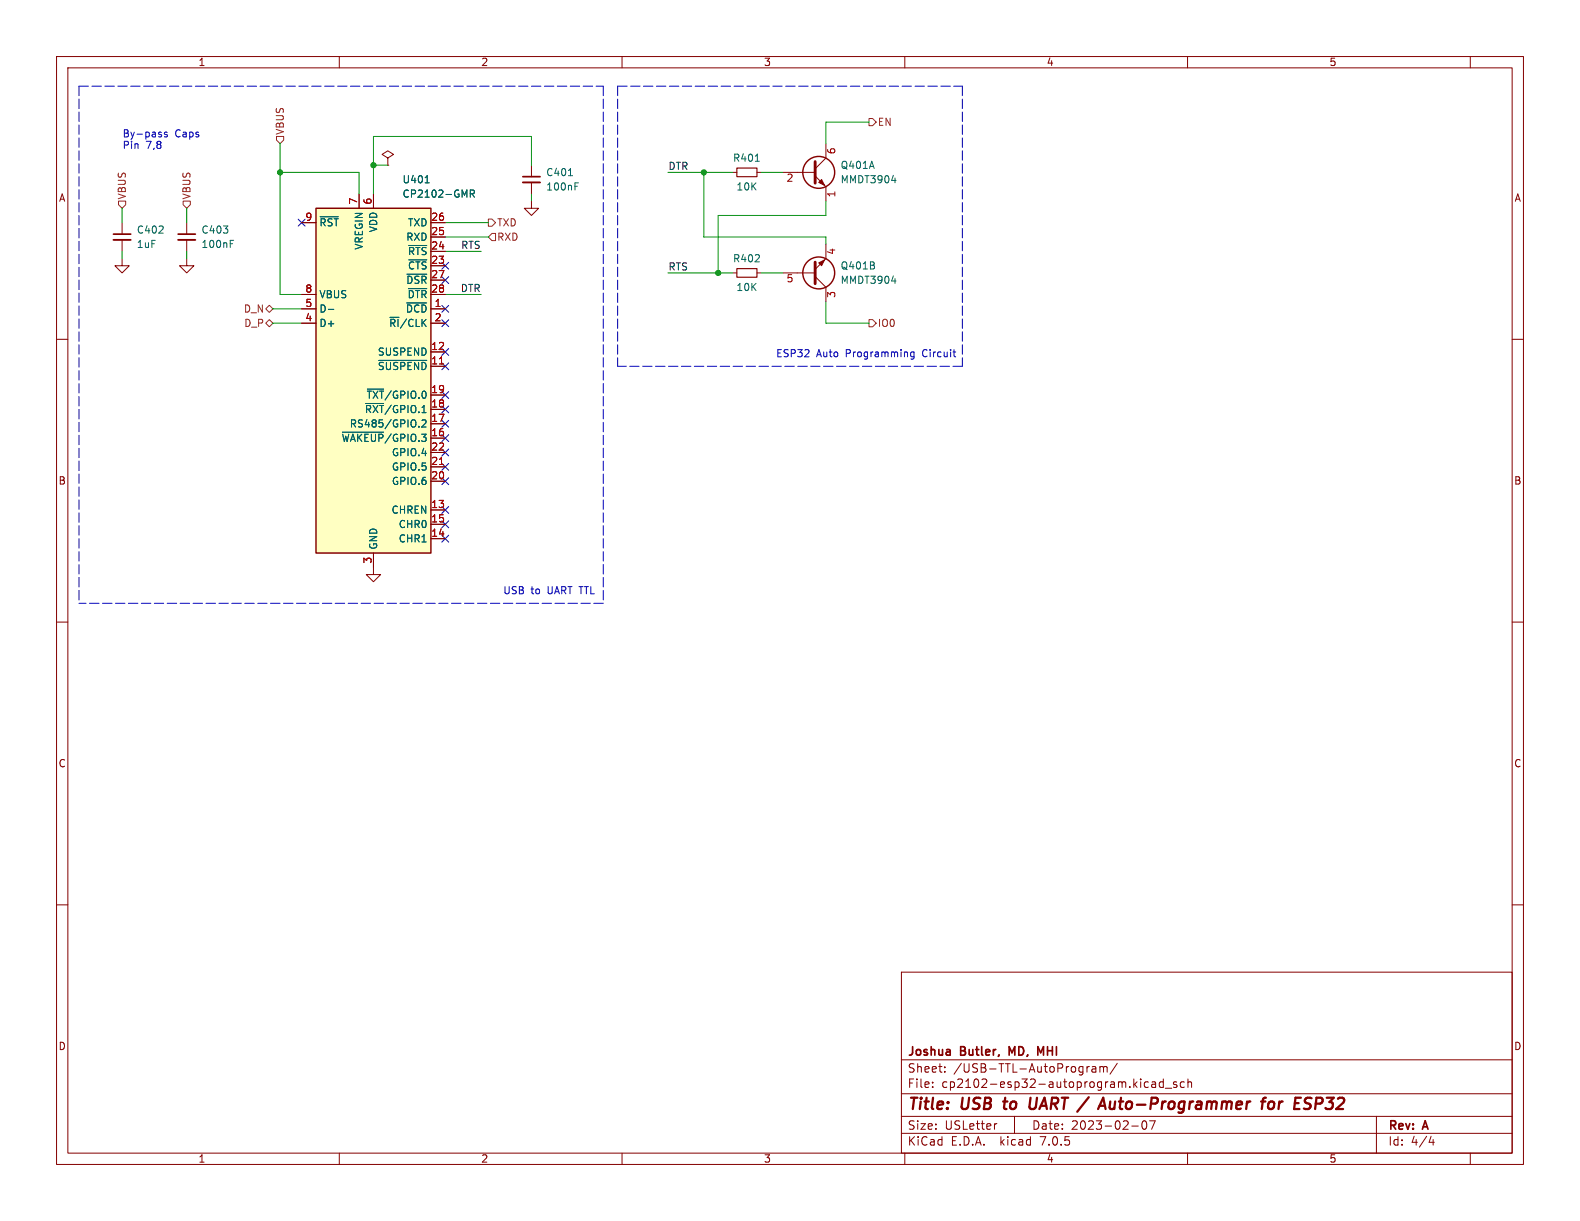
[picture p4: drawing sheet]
<svg xmlns="http://www.w3.org/2000/svg" width="279mm" height="216mm" viewBox="0 0 279 216" stroke-linecap="round" stroke-linejoin="round" font-family="sans-serif">
<g fill="none" stroke="#840000" stroke-width=".18">
<path d="M10 10h259.4v195.9h-259.4zM12 12h255.4v191.9h-255.4zM60 10v2M110 10v2M160 10v2M210 10v2M260 10v2M21.6 39.4v2M33 39.4v2M53.3 39.4h2.6M63.5 34.3v2.5M66 34.3v2.5"/>
<path d="M68.6 27.9l1-.6-1-.6-1 .6 1 .6v1.3M68.6 29.2h.1M76.2 39.4h2.5M94 35.6v1.2h1.2l-1.2 1.3-1.3-1.3h1.3M94 29.2v2M94 32.3v2M129.5 30.5h.8M133.9 30.5h.7M138.4 30.5h5.7M144.1 31.1l1.9 1.9v2.6M146 25.4v2.5l-1.9 1.9M10 60h2"/>
<path d="M21.6 45.7v1.3h1.3l-1.3 1.3-1.3-1.3h1.3M21.6 42.4v2.1M33 45.7v1.3h1.3l-1.3 1.3-1.3-1.3h1.3M33 42.4v2.1M53.3 54.6h2.6M53.3 57.2h2.6M53.3 52.1h2.6M76.2 54.6h2.5M76.2 57.2h2.5M76.2 47h2.5M76.2 44.5h2.5M76.2 41.9h2.5"/>
<path d="M76.2 49.5h2.5M76.2 52.1h2.5M129.5 48.3h.8M133.9 48.3h.7M138.4 48.3h5.7M144.1 48.9l1.9 1.9v2.5M146 43.2v2.5l-1.9 1.9M267.4 60h2M76.2 64.8h2.5M76.2 62.2h2.5M76.2 77.5h2.5M76.2 74.9h2.5"/>
<path d="M76.2 72.4h2.5M76.2 69.9h2.5M66 97.8v3.8h1.3l-1.3 1.3-1.2-1.3h1.2M76.2 90.2h2.5M76.2 95.3h2.5M76.2 92.7h2.5M76.2 85.1h2.5M76.2 82.6h2.5M76.2 80h2.5M10 110h2M267.4 110h2M10 160h2"/>
<path d="M267.4 160h2M159.4 171.9h108v32h-108zM159.4 197.4h108M159.4 193.4h108M159.4 187.4h108M164.9 192.1v.2M164.9 191.4v.1M167.1 189.4v.2M167.1 188.7v.1M176.3 198.7l-.4 .1M179.4 197.4v3M192.2 188.6v1"/>
<path d="M192.6 188.6l-.2 .1-.2 .2M193.1 188.7h.6l.1 .9M193.8 188.9l-.5 .1a.29 .29 0 0 0-.2 .3 .29 .29 0 0 0 .2 .3l.5-.1M194.5 188.7l.4-.1 .2 .2M194.5 188.6v1M195.1 188.8l.3-.2 .3 .1 .1 .9M195.1 188.8v.8M197.6 188l-1.3 1.9M200.1 199.1h1.2M202.1 198.3a1 1 0 0 0 .2 1.4 .81 .81 0 0 0 .6-.6 .81 .81 0 0 0-.3-.8M202.6 191.3l.5 .1M203.1 192.2l-.5 .1"/>
<path d="M203.7 191.4h.6l.1 .9M204.3 198.2l-.7 1.5M204.4 191.6l-.5 .1a.29 .29 0 0 0-.3 .3 .29 .29 0 0 0 .3 .3l.5-.1M205.7 191.4l-.4-.1-.3 .3v.4l.1 .2h.6M205.7 190.8v1.5M206.1 192.4h1.1M208.1 191.4l-.4-.1-.2 .2 .1 .2 .5 .2v.3h-.6M209.4 191.4l-.4-.1-.3 .3v.4l.2 .2h.5M210.1 191.4l.2-.1 .3 .1 .1 .9M210.1 190.8v1.5M243.4 197.4v6.5M60 203.9v2"/>
<path d="M110 203.9v2M159.4 200.4h108M160 203.9v2M210 203.9v2M253.1 200.9l-.4 1.1h.9M253.4 201.5v1M260 203.9v2"/>
</g>
<path d="M182.2 194.1l-.2 1.6 .2 .3 .5 .1M194.2 196.1l.9-2 .4 2M194.4 195.5h1M223 194.8h.8M223.9 194.1l-.4 .1-.2 .2-.2 1.7M225.3 195a.57 .57 0 0 0-1 .2v.7a.57 .57 0 0 0 1-.2M230.9 195l.7 .2M231.6 195.9l-.3 .2h-.5M231.7 194.1h-.5l-.3 .2" fill="none" stroke="#840000" stroke-width=".4"/>
<path d="M92.5 31.2h3M20.1 41.4h3M31.5 41.4h3M184 186.1l-.5-1v1.5" fill="none" stroke="#840000" stroke-width=".3"/>
<path d="M144.1 28.6v3.8M144.1 46.4v3.8" fill="none" stroke="#840000" stroke-width=".51"/>
<g fill="#840000" stroke="#840000" stroke-width=".18">
<path d="M144.8 32.3l.5-.5 .5 1z"/>
<path d="M144.8 46.5l1-.5-.5 1z"/>
</g>
<g fill="none" stroke="#840000" stroke-width=".25">
<path d="M55.9 36.8h20.3v61h-20.3z"/>
<circle cx="144.8" cy="30.5" r="2.82"/>
<circle cx="144.8" cy="48.3" r="2.82"/>
</g>
<g fill="none" stroke="#006464" stroke-width=".18">
<path d="M56.6 38.3h3.2M75.2 32.3h.7M83.2 34.3l.6-.1 .1-.2-.1-.3-.6-.1v1.3M83.5 34.3l.4 .6M100.5 31.1h.7M101.7 32.3h.6M133.6 28.5h.7M157.7 31.9h.8M40.7 42.5h.6M58.1 54.7h.9M71.9 53.6h3.6M72 48.5h3.5"/>
<path d="M72.2 51h3.3M72.3 45.9h3.2M72.3 43.4h3.2M157.7 49.7h.8M60.5 76.4h7.3M64.7 71.3h3.1M65 68.8h2.8M66.9 63.7h8.6M74.6 74.4l.5-.2 .2 .4-.7 .9h.7"/>
</g>
<path d="M130.3 29.7h3.6v1.5h-3.6zM130.3 47.5h3.6v1.5h-3.6z" fill="none" stroke="#840000" stroke-width=".2"/>
<path d="M55.9 36.8h20.3v61h-20.3z" fill="#ffffc2" stroke="#ffffc2" stroke-width=".18"/>
<path d="M77.7 64.4h.7M77.7 82.1h.7" fill="none" stroke="#a90000" stroke-width=".18"/>
<path d="M92.5 32.3h3M20.1 42.4h3M31.5 42.4h3" fill="none" stroke="#840000" stroke-width=".33"/>
<path d="M21 35.6h1.2v.6l-.6 .6-.6-.6zM32.4 35.6h1.3v.6l-.7 .6-.6-.6zM48.9 24.1h1.3v.7l-.7 .6-.6-.6zM86.4 38.7h.6l.6 .7-.6 .6h-.6zM153.7 21h.6l.6 .6-.6 .6h-.6zM47 57.2l.6-.7 .7 .7-.7 .6zM47 54.6l.6-.6 .7 .6-.7 .6zM87 41.3h.6v1.2h-.6l-.6-.6zM153.7 56.5h.6l.6 .7-.6 .6h-.6z" fill="none" stroke="#725600" stroke-width=".18"/>
<path d="M28.5 23.8v.4M29.6 23.4h-.4l-.1 .1v.2l.5 .1v.4h-.5M161.6 62.2v1.1l-.2 .2-.3-.1M161.6 62.3l-.3-.1-.3 .3 .1 .5h.5M168.5 62.2h.5M168.8 63l.2 .1" fill="none" stroke="#0000c2" stroke-width=".18"/>
<path d="M14 15.2h92.7M14 15.2v91.5M106.7 15.2v91.5M109.2 15.2v49.6M109.2 15.2h61M170.2 15.2v49.6M170.2 64.8h-61M106.7 106.7h-92.7" fill="none" stroke="#0000c2" stroke-width=".18" stroke-dasharray="1.7 .6"/>
<g fill="none" stroke="#009600" stroke-width=".18">
<path d="M21.6 36.8v2.6M33 36.8v2.6M49.5 30.5h14v3.8M49.5 25.4v26.7h3.8M66 29.2h2.6M78.7 39.4h7.7M94 29.2v-5.1h-28v10.2M94 34.3v1.3M118.1 30.5h11.4M124.5 30.5v11.4h21.5v1.3M134.6 30.5h3.8M146 35.6v2.5h-19v10.2"/>
<path d="M153.7 21.6h-7.7v3.8M21.6 44.5v1.2M33 44.5v1.2M48.3 54.6h5M48.3 57.2h5M78.7 41.9h7.7M78.7 52.1h6.4M78.7 44.5h6.4M118.1 48.3h11.4M134.6 48.3h3.8M146 53.3v3.9h7.7"/>
</g>
<g fill="none" stroke="#000084" stroke-width=".18">
<path d="M52.7 38.8l1.2 1.2M53.9 38.8l-1.2 1.2M78.1 46.4l1.2 1.2M78.1 56.5l1.2 1.3M78.1 48.9l1.2 1.2M78.1 54l1.2 1.2M79.3 46.4l-1.2 1.2M79.3 56.5l-1.2 1.3M79.3 48.9l-1.2 1.2M79.3 54l-1.2 1.2M78.1 69.2l1.2 1.3M78.1 74.3l1.2 1.2"/>
<path d="M78.1 79.4l1.2 1.2M78.1 71.8l1.2 1.2M78.1 64.2l1.2 1.2M78.1 61.6l1.2 1.2M78.1 76.9l1.2 1.2M79.3 69.2l-1.2 1.3M79.3 74.3l-1.2 1.2M79.3 79.4l-1.2 1.2M79.3 71.8l-1.2 1.2M79.3 64.2l-1.2 1.2M79.3 61.6l-1.2 1.2M79.3 76.9l-1.2 1.2"/>
<path d="M78.1 81.9l1.2 1.3M78.1 89.6l1.2 1.2M78.1 94.6l1.2 1.3M78.1 84.5l1.2 1.2M78.1 92.1l1.2 1.2M79.3 81.9l-1.2 1.3M79.3 89.6l-1.2 1.2M79.3 94.6l-1.2 1.3M79.3 84.5l-1.2 1.2M79.3 92.1l-1.2 1.2"/>
</g>
<g fill="#009600" stroke="#009600" stroke-width=".18">
<circle cx="66" cy="29.2" r=".46"/>
<circle cx="49.5" cy="30.5" r=".46"/>
<circle cx="127" cy="48.3" r=".46"/>
<circle cx="124.5" cy="30.5" r=".46"/>
</g>
<g font-size="2.8" fill="#840000">
<text x="160.4" y="196.7">Title:</text>
<text x="169.9" y="196.7">USB</text>
<text x="178" y="196.7">to</text>
<text x="183.1" y="196.7">UART /</text>
<text x="196.7" y="196.7">Auto-Programmer</text>
<text x="226" y="196.7">for</text>
<text x="232.3" y="196.7">ESP32</text>
</g>
<g font-size="2.1" fill="#840000">
<text x="160.4" y="189.8">Sheet:</text>
<text x="160.4" y="187">Joshua</text>
<text x="168.6" y="189.8">/USB-TTL-AutoProgram/</text>
<text x="169.8" y="187">Butler,</text>
<text x="178.8" y="187">MD,</text>
<text x="184.3" y="187">MHI</text>
<text x="160.4" y="192.5">File:</text>
<text x="166.4" y="192.5">cp2102-esp32-autoprogram.kicad_sch</text>
<text x="160.4" y="202.7">KiCad</text>
<text x="160.4" y="199.9">Size:</text>
<text x="167" y="199.9">USLetter</text>
<text x="168.1" y="202.7">E.D.A.</text>
<text x="176.8" y="202.7">kicad</text>
<text x="182.4" y="199.9">Date:</text>
<text x="183.9" y="202.7">7.0.5</text>
<text x="189.3" y="199.9">2023-02-07</text>
<text x="245.4" y="200.1">Rev:</text>
<text x="245.4" y="202.7">Id:</text>
<text x="249.4" y="202.7">4/4</text>
<text x="251.6" y="200.1">A</text>
</g>
<g font-size="1.8" fill="#840000">
<text x="35" y="11.8">1</text>
<text x="85" y="11.8">2</text>
<text x="135" y="11.8">3</text>
<text x="185" y="11.8">4</text>
<text x="235" y="11.8">5</text>
<text x="10.4" y="35.8">A</text>
<text x="267.8" y="35.8">A</text>
<text x="10.3" y="85.8">B</text>
<text x="267.7" y="85.8">B</text>
<text x="10.3" y="135.8">C</text>
<text x="267.7" y="135.8">C</text>
<text x="10.3" y="185.8">D</text>
<text x="267.7" y="185.8">D</text>
<text x="35" y="205.7">1</text>
<text x="85" y="205.7">2</text>
<text x="135" y="205.7">3</text>
<text x="185" y="205.7">4</text>
<text x="235" y="205.7">5</text>
</g>
<g font-size="1.8" fill="#725600">
<text x="50.4" y="23.9" transform="rotate(-90 50.4 23.9)">VBUS</text>
<text x="155.1" y="22.4">EN</text>
<text x="22.4" y="35.4" transform="rotate(-90 22.4 35.4)">VBUS</text>
<text x="33.8" y="35.4" transform="rotate(-90 33.8 35.4)">VBUS</text>
<text x="87.8" y="40.2">TXD</text>
<text x="87.8" y="42.7">RXD</text>
<text x="43.1" y="55.4">D_N</text>
<text x="43.2" y="58">D_P</text>
<text x="155.1" y="58">IO0</text>
</g>
<g font-size="1.8" fill="#0000c2">
<text x="21.6" y="24.4">By-pass</text>
<text x="21.6" y="26.4">Pin</text>
<text x="25.7" y="26.4">7,8</text>
<text x="30.8" y="24.4">Caps</text>
<text x="137.2" y="63.3">ESP32</text>
<text x="144.3" y="63.3">Auto</text>
<text x="149.5" y="63.3">Programming</text>
<text x="163.2" y="63.3">Circuit</text>
<text x="88.9" y="105.2">USB</text>
<text x="93.8" y="105.2">to</text>
<text x="96.8" y="105.2">UART TTL</text>
</g>
<g font-size="1.8" fill="#006464">
<text x="129.6" y="28.8">R401</text>
<text x="71.1" y="32.6">U401</text>
<text x="71.1" y="35.1">CP2102-GMR</text>
<text x="96.5" y="31.3">C401</text>
<text x="96.5" y="33.9">100nF</text>
<text x="130.2" y="33.8">10K</text>
<text x="148.6" y="30">Q401A</text>
<text x="148.6" y="32.6">MMDT3904</text>
<text x="24.1" y="41.5">C402</text>
<text x="35.6" y="41.5">C403</text>
<text x="56.4" y="40.2">~{RST}</text>
<text x="66.9" y="41.1" transform="rotate(-90 66.9 41.1)">VDD</text>
<text x="72.1" y="40.2">TXD</text>
<text x="24.1" y="44">1uF</text>
<text x="35.6" y="44">100nF</text>
<text x="64.3" y="44.2" transform="rotate(-90 64.3 44.2)">VREGIN</text>
<text x="71.8" y="42.7">RXD</text>
<text x="72.1" y="47.8">~{CTS}</text>
<text x="72.1" y="45.3">~{RTS}</text>
<text x="129.6" y="46.5">R402</text>
<text x="148.6" y="47.8">Q401B</text>
<text x="56.4" y="52.9">VBUS</text>
<text x="71.8" y="50.4">~{DSR}</text>
<text x="72.1" y="52.9">~{DTR}</text>
<text x="130.2" y="51.6">10K</text>
<text x="148.6" y="50.4">MMDT3904</text>
<text x="56.4" y="58">D+</text>
<text x="56.4" y="55.4">D-</text>
<text x="68.8" y="58">~{RI}/CLK</text>
<text x="71.8" y="55.4">~{DCD}</text>
<text x="66.8" y="65.6">~{SUSPEND}</text>
<text x="66.8" y="63.1">SUSPEND</text>
<text x="64.8" y="70.7">~{TXT}/GPIO.0</text>
<text x="61.8" y="75.8">RS485/GPIO.2</text>
<text x="64.5" y="73.2">~{RXT}/GPIO.1</text>
<text x="60.4" y="78.3">~{WAKEUP}/GPIO.3</text>
<text x="69.3" y="83.4">GPIO.5</text>
<text x="69.3" y="80.8">GPIO.4</text>
<text x="69.3" y="85.9">GPIO.6</text>
<text x="69.2" y="91">CHREN</text>
<text x="70.5" y="93.5">CHR0</text>
<text x="66.9" y="97.3" transform="rotate(-90 66.9 97.3)">GND</text>
<text x="70.5" y="96.1">CHR1</text>
</g>
<g font-size="1.8" fill="#a90000">
<text x="148" y="27.3" transform="rotate(-90 148 27.3)">6</text>
<text x="139" y="32.4">2</text>
<text x="148" y="35" transform="rotate(-90 148 35)">1</text>
<text x="53.9" y="39.1">9</text>
<text x="63.2" y="36.2" transform="rotate(-90 63.2 36.2)">7</text>
<text x="65.8" y="36.2" transform="rotate(-90 65.8 36.2)">6</text>
<text x="76.2" y="41.7">25</text>
<text x="76.2" y="39.1">26</text>
<text x="76.2" y="46.7">23</text>
<text x="76.2" y="44.2">24</text>
<text x="148" y="45.1" transform="rotate(-90 148 45.1)">4</text>
<text x="53.9" y="51.8">8</text>
<text x="76.2" y="49.3">27</text>
<text x="76.2" y="51.8">28</text>
<text x="139" y="50.2">5</text>
<text x="148" y="52.7" transform="rotate(-90 148 52.7)">3</text>
<text x="53.9" y="56.9">4</text>
<text x="53.9" y="54.4">5</text>
<text x="76.8" y="54.4">1</text>
<text x="76.8" y="56.9">2</text>
<text x="76.2" y="64.5">11</text>
<text x="76.2" y="62">12</text>
<text x="76.2" y="69.6">19</text>
<text x="76.2" y="77.2">16</text>
<text x="76.2" y="74.7">17</text>
<text x="76.2" y="72.1">18</text>
<text x="76.2" y="82.3">21</text>
<text x="76.2" y="79.8">22</text>
<text x="76.2" y="89.9">13</text>
<text x="76.2" y="84.8">20</text>
<text x="76.2" y="95">14</text>
<text x="76.2" y="92.5">15</text>
<text x="65.8" y="99.7" transform="rotate(-90 65.8 99.7)">3</text>
</g>
<g font-size="1.8" fill="#0f0f0f">
<text x="118.1" y="30.1">DTR</text>
<text x="81.5" y="44.1">RTS</text>
<text x="118.1" y="47.9">RTS</text>
<text x="81.5" y="51.7">DTR</text>
</g>
</svg>
